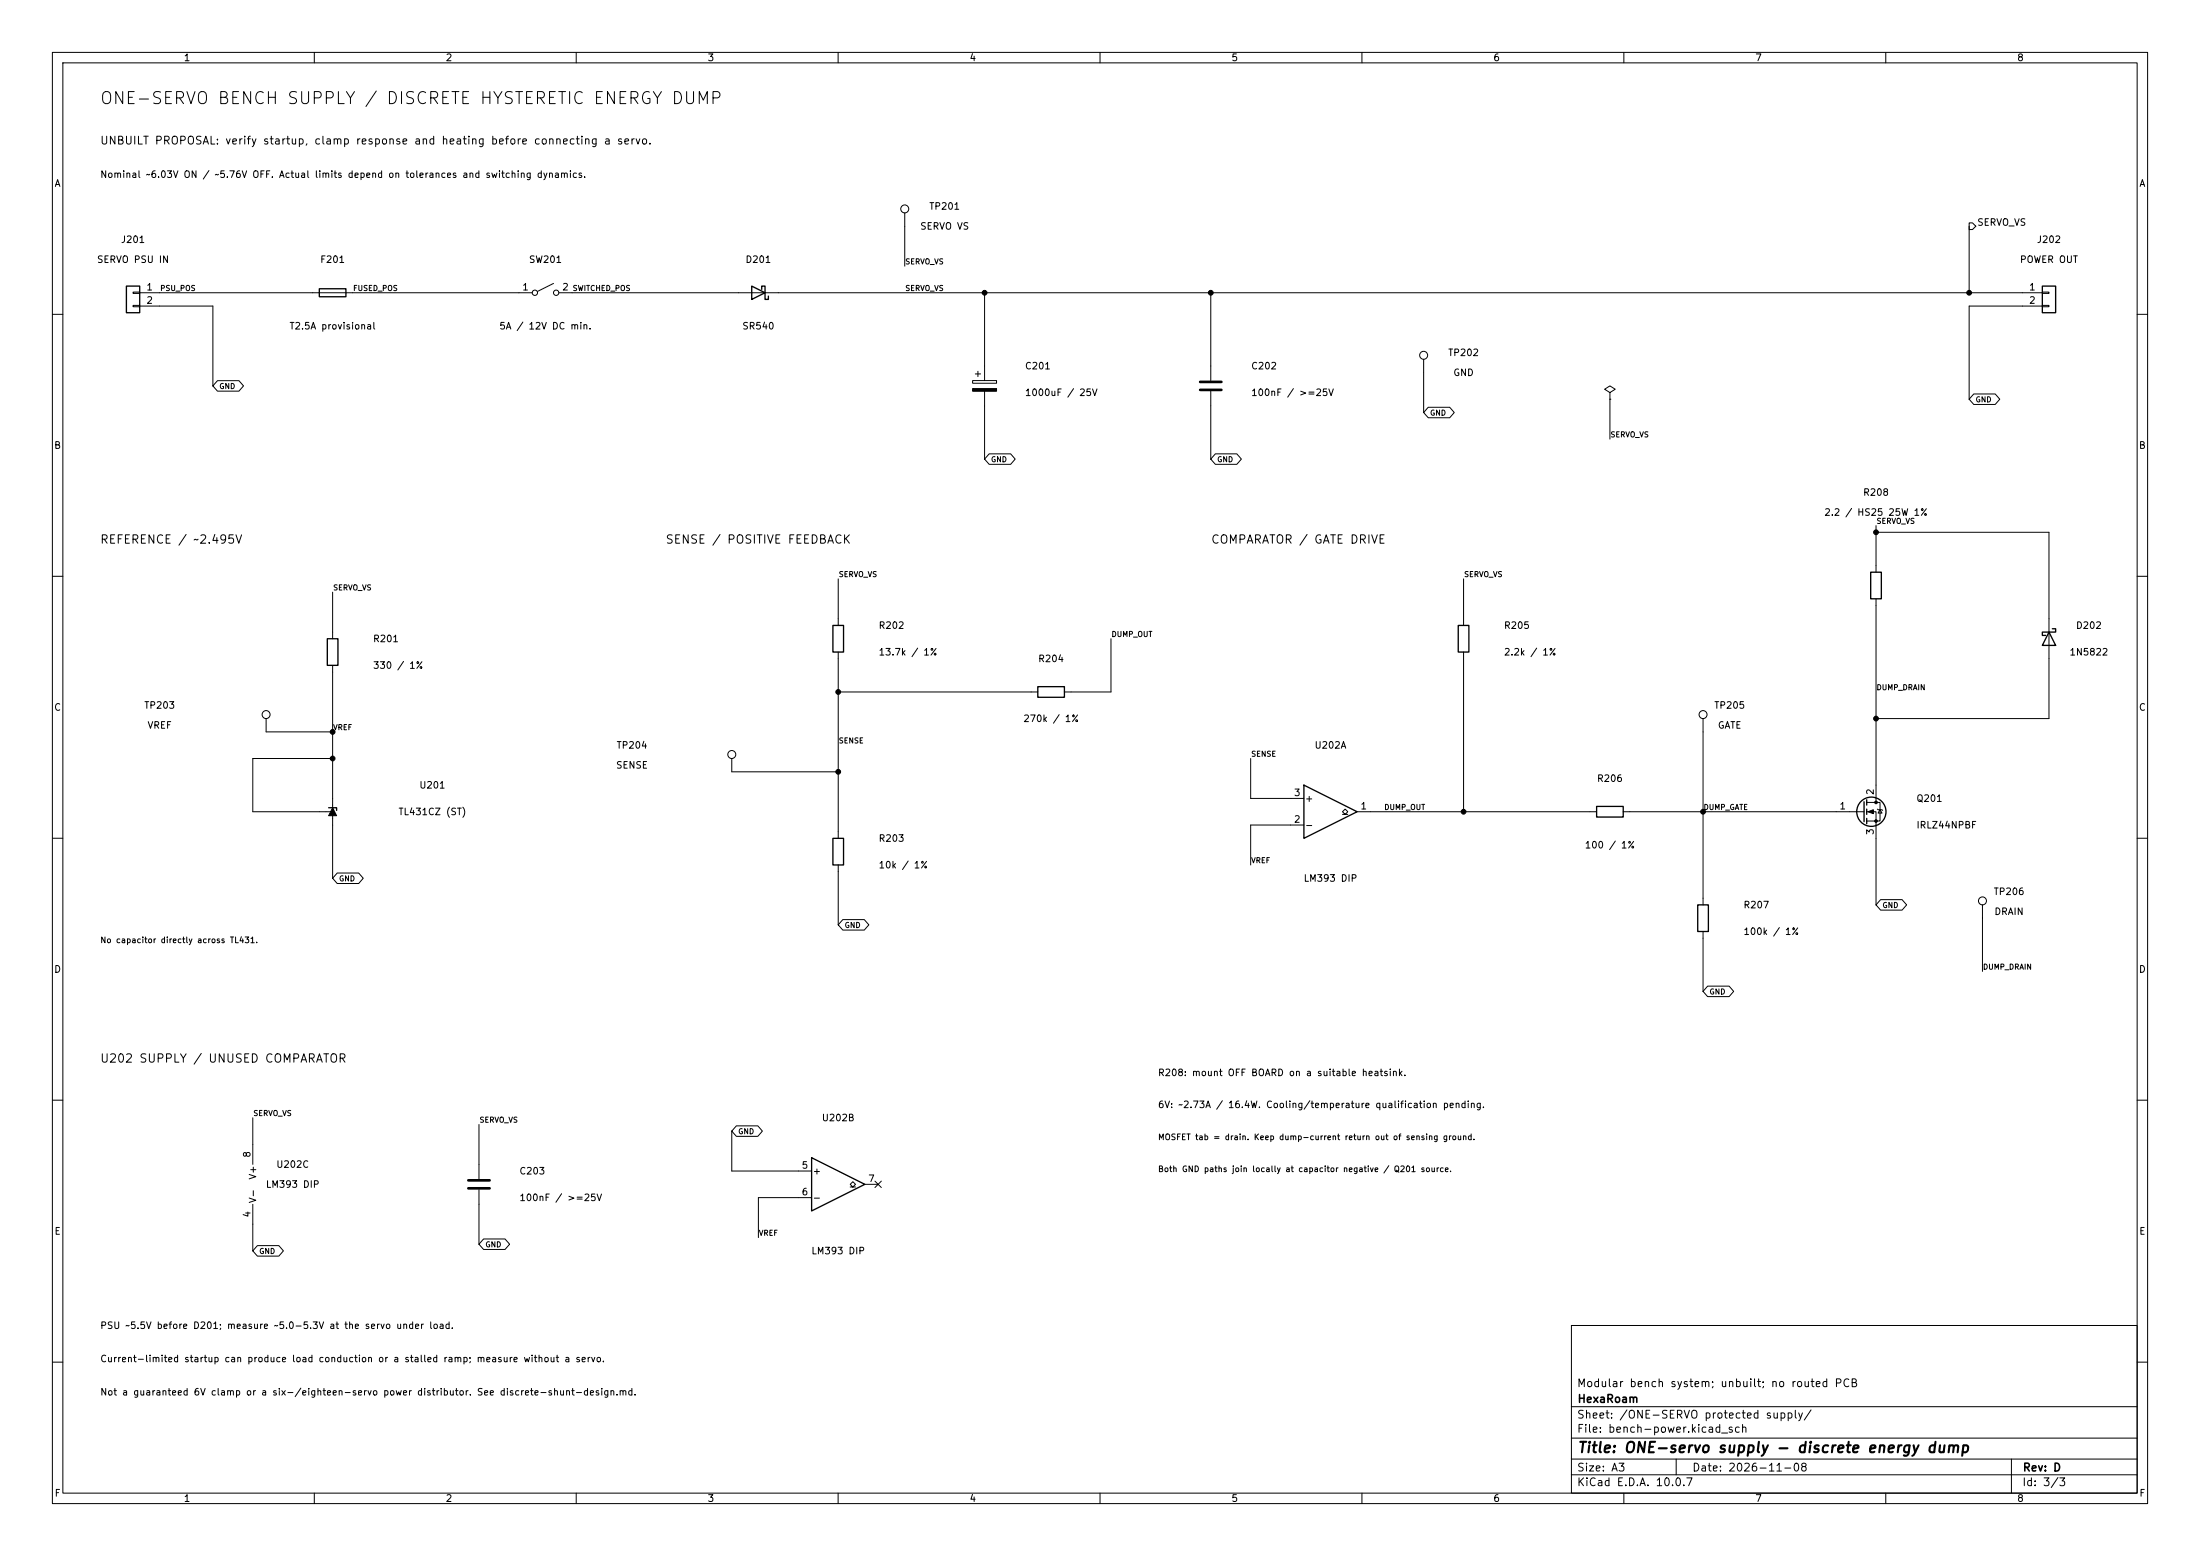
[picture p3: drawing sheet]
<svg xmlns="http://www.w3.org/2000/svg" width="420mm" height="297mm" viewBox="0 0 420 297" stroke-linecap="round" stroke-linejoin="round" font-family="sans-serif">
<g fill="none" stroke="#000" stroke-width=".19">
<path d="M10 10h400v277h-400zM12 12h396v273h-396zM60 10v2M110 10v2M160 10v2M210 10v2M260 10v2M310 10v2M360 10v2M25.4 55.8h1.3v.2h-1.3zM25.4 58.3h1.3v.2h-1.3zM26.7 55.9h74.9"/>
<path d="M26.7 58.4h13.9v15.3M105.7 54.1l-3.1 1.5M106.7 55.9h283.2M172.7 40.6v10.2M188 55.9v16.7M231.1 55.9v16.7M375.9 42.5h.7l.6 .7-.6 .6h-.7zM375.9 43.2v12.7M389.9 55.8h1.3v.2h-1.3zM389.9 58.3h1.3v.2h-1.3zM389.9 58.4h-14v17.8M10 60h2"/>
<path d="M41.5 72.7h4.1l.9 1-.9 1h-4.1l-.9-1zM185.7 72.6h4.5v.6h-4.5zM186.2 71.4h1M186.7 70.9v1M188 74.7v12.9M231.1 74.7v12.9M271.8 68.6v10.1M272.7 77.7h4.1l.8 1-.8 1h-4.1l-.9-1zM307.3 74.9l1.1-.6-1.1-.6-1 .6 1 .6v1.3M307.3 76.2h.1M307.3 76.2v7.6M376.8 75.2h4.1l.9 1-.9 1h-4.1l-.9-1z"/>
<path d="M408 60h2M188.8 86.6h4.1l.9 1-.9 1h-4.1l-.8-1zM232 86.6h4.1l.9 1-.9 1h-4.1l-.9-1zM10 110h2M63.5 113v8.9M160 110.5v8.9M279.4 110.5v8.9M358.1 101.6h33.1v35.6h-33.1M358.1 100.3v8.9M358.1 114.3v38.9M408 110h2M50.8 137.2v2.5h12.7"/>
<path d="M63.5 127v40.6M160 124.5v35.5M160 132.1h38.1M212.1 121.9v10.2h-8.9M279.4 124.5v30.4M325.1 137.2v35.5M10 160h2M63.5 144.8h-15.2v10.1h15.2M139.7 144.8v2.5h20.3M238.8 144.8v7.6h10.1M248.9 157.5h-10.1v7.6M256.3 155.4h.5l-.5-.5 .5-.5 .5 .5-.5 .5h.5"/>
<path d="M259.1 154.9h45.7M309.9 154.9h46M356.4 153.2h2.5v3.5h-2.5M356.4 154.9h1.7v17.8M358.4 154.4l1 .3M358.9 154.6l.4 .6h-.8zM408 160h2M64.4 166.6h4.1l.8 1-.8 1h-4.1l-.9-1zM160 165.1v11.4M160.9 175.5h4.1l.9 1-.9 1h-4.1l-.9-1zM325.1 177.8v11.4M359 171.7h4.1l.9 1-.9 1h-4.1l-.9-1z"/>
<path d="M378.5 172.7v12.7M326 188.2h4.1l.9 1-.9 1h-4.1l-.9-1zM10 210h2M48.3 213.4v8.8M91.4 214.6v10.4M139.7 215.9v7.6h15.2M140.6 214.9h4.1l.8 1-.8 1h-4.1l-.9-1zM408 210h2M48.3 229.9v8.9M49.1 237.8h4.1l.9 1-.9 1h-4.1l-.8-1zM91.4 227.1v10.4M92.3 236.5h4.1l.9 1-.9 1h-4.1l-.9-1z"/>
<path d="M154.9 228.6h-10.1v7.6M162.3 226.6h.5l-.5-.5 .5-.5 .5 .5-.5 .5h.5M165.1 226.1h2.5M167 225.5l1.2 1.2M168.2 225.5l-1.2 1.2M300 253h108v32h-108zM10 260h2M300 278.5h108M300 274.5h108M300 268.5h108M320 278.5v3M384 278.5v6.5"/>
<path d="M408 260h2M60 285v2M110 285v2M160 285v2M210 285v2M260 285v2M300 281.5h108M310 285v2M360 285v2"/>
<circle cx="172.7" cy="39.9" r=".76"/>
<circle cx="102.1" cy="55.9" r=".51"/>
<circle cx="106.2" cy="55.9" r=".51"/>
<circle cx="271.8" cy="67.8" r=".76"/>
<circle cx="50.8" cy="136.4" r=".76"/>
<circle cx="325.1" cy="136.4" r=".76"/>
<circle cx="139.7" cy="144" r=".76"/>
<circle cx="378.5" cy="172" r=".76"/>
</g>
<g fill="none" stroke="#000" stroke-width=".25">
<path d="M24.1 54.6h2.6v5.1h-2.6zM61 55.1h5v1.5h-5zM143.5 54.6l2.5 1.3-2.5 1.3zM145.4 55.2v-.6h.6v2.6h.7v-.7M389.9 54.6h2.5v5.1h-2.5zM159 119.4h2v5.1h-2zM278.4 119.4h2v5.1h-2zM357.1 109.2h2.1v5.1h-2.1zM62.5 121.9h2v5.1h-2zM198.1 131.1h5.1v2h-5.1zM391.2 120.7l1.2 2.5h-2.5zM391.8 120h.6v.7h-2.5v.6h.6"/>
<path d="M62.7 154.2h1.6v.5M248.9 149.9l10.2 5-10.2 5.1zM304.8 153.9h5.1v2.1h-5.1zM355.9 153v3.8M356.4 152.7v1M356.4 154.4v1M356.4 156.2v1M159 160h2v5.1h-2zM324.1 172.7h2v5.1h-2zM154.9 221l10.2 5.1-10.2 5z"/>
<circle cx="357.3" cy="154.9" r="2.79"/>
</g>
<g fill="#000" stroke="#000" stroke-width=".19">
<path d="M185.7 74.2h4.5v.5h-4.5zM63.5 154.2l.8 1.5h-1.6zM356.6 154.9l1-.3v.7z"/>
<circle cx="188" cy="55.9" r=".46"/>
<circle cx="231.1" cy="55.9" r=".46"/>
<circle cx="375.9" cy="55.9" r=".46"/>
<circle cx="358.1" cy="101.6" r=".46"/>
<circle cx="63.5" cy="139.7" r=".46"/>
<circle cx="160" cy="132.1" r=".46"/>
<circle cx="358.1" cy="137.2" r=".46"/>
<circle cx="63.5" cy="144.8" r=".46"/>
<circle cx="160" cy="147.3" r=".46"/>
<circle cx="279.4" cy="154.9" r=".46"/>
<circle cx="325.1" cy="154.9" r=".46"/>
<circle cx="358.1" cy="153.2" r=".25"/>
<circle cx="358.1" cy="156.7" r=".25"/>
</g>
<path d="M229.1 72.9h4.1M229.1 74.4h4.1M89.4 225.3h4.1M89.4 226.8h4.1" fill="none" stroke="#000" stroke-width=".51"/>
<text font-size="2.3" x="18.9" y="20.5">ONE-SERVO BENCH SUPPLY / DISCRETE HYSTERETIC ENERGY DUMP</text>
<text font-size="2" x="301" y="277.8">Title: ONE-servo supply - discrete energy dump</text>
<g font-size="1.6">
<text x="19" y="104.2">REFERENCE / ~2.495V</text>
<text x="126.9" y="104.2">SENSE / POSITIVE FEEDBACK</text>
<text x="231.1" y="104.2">COMPARATOR / GATE DRIVE</text>
<text x="19" y="203.2">U202 SUPPLY / UNUSED COMPARATOR</text>
</g>
<g font-size="1.5">
<text x="19" y="28">UNBUILT PROPOSAL: verify startup, clamp response and heating before connecting a servo.</text>
<text x="300.9" y="265.1">Modular bench system; unbuilt; no routed PCB</text>
<text x="301" y="268.1">HexaRoam</text>
<text x="300.9" y="273.8">File: bench-power.kicad_sch</text>
<text x="300.9" y="271.1">Sheet: /ONE-SERVO protected supply/</text>
<text x="300.9" y="281.2">Size: A3</text>
<text x="322.9" y="281.2">Date: 2026-11-08</text>
<text x="386" y="281.2">Rev: D</text>
<text x="300.9" y="284">KiCad E.D.A. 10.0.7</text>
<text x="385.9" y="284">Id: 3/3</text>
</g>
<g font-size="1.3">
<text x="35" y="12">1</text>
<text x="85" y="12">2</text>
<text x="135" y="12">3</text>
<text x="185" y="12">4</text>
<text x="235" y="12">5</text>
<text x="285" y="12">6</text>
<text x="335" y="12">7</text>
<text x="385" y="12">8</text>
<text x="10.3" y="36">A</text>
<text x="19" y="34.3">Nominal ~6.03V ON / ~5.76V OFF. Actual limits depend on tolerances and switching dynamics.</text>
<text x="408.3" y="36">A</text>
<text x="177.3" y="40.3">TP201</text>
<text x="23" y="46.7">J201</text>
<text x="175.6" y="44.1">SERVO VS</text>
<text x="377.4" y="43.4">SERVO_VS</text>
<text x="388.7" y="46.7">J202</text>
<text x="18.4" y="50.5">SERVO PSU IN</text>
<text x="61" y="50.5">F201</text>
<text x="100.9" y="50.5">SW201</text>
<text x="142.2" y="50.5">D201</text>
<text x="385.5" y="50.5">POWER OUT</text>
<text x="27.8" y="55.7">1</text>
<text x="27.8" y="58.3">2</text>
<text x="99.6" y="55.7">1</text>
<text x="107.2" y="55.7">2</text>
<text x="387.3" y="55.7">1</text>
<text x="387.3" y="58.3">2</text>
<text x="55.1" y="63.2">T2.5A provisional</text>
<text x="95.2" y="63.2">5A / 12V DC min.</text>
<text x="141.6" y="63.2">SR540</text>
<text x="195.6" y="70.8">C201</text>
<text x="238.7" y="70.8">C202</text>
<text x="276.3" y="68.3">TP202</text>
<text x="195.6" y="75.9">1000uF / 25V</text>
<text x="238.7" y="75.9">100nF / &gt;=25V</text>
<text x="277.3" y="72.1">GND</text>
<text x="10.2" y="86">B</text>
<text x="408.2" y="86">B</text>
<text x="355.6" y="94.9">R208</text>
<text x="348.2" y="98.8">2.2 / HS25 25W 1%</text>
<text x="71.1" y="122.9">R201</text>
<text x="167.6" y="120.3">R202</text>
<text x="167.6" y="125.4">13.7k / 1%</text>
<text x="287" y="120.3">R205</text>
<text x="287" y="125.4">2.2k / 1%</text>
<text x="395" y="125.4">1N5822</text>
<text x="396.2" y="120.3">D202</text>
<text x="71.1" y="128">330 / 1%</text>
<text x="198.1" y="126.7">R204</text>
<text x="10.2" y="136">C</text>
<text x="27.4" y="135.6">TP203</text>
<text x="327.1" y="135.6">TP205</text>
<text x="408.2" y="136">C</text>
<text x="28.1" y="139.4">VREF</text>
<text x="117.6" y="143.2">TP204</text>
<text x="195.2" y="138.1">270k / 1%</text>
<text x="250.8" y="143.2">U202A</text>
<text x="327.8" y="139.4">GATE</text>
<text x="117.5" y="147">SENSE</text>
<text x="304.8" y="149.6">R206</text>
<text x="76" y="155.9">TL431CZ (ST)</text>
<text x="79.9" y="150.8">U201</text>
<text x="246.9" y="152.3">3</text>
<text x="249" y="153.4">+</text>
<text x="259.6" y="154.8">1</text>
<text x="351.1" y="154.8">1</text>
<text x="358" y="151.9" transform="rotate(-90 358 151.9)">2</text>
<text x="365.7" y="153.4">Q201</text>
<text x="167.6" y="161">R203</text>
<text x="246.9" y="157.3">2</text>
<text x="249" y="158.4">-</text>
<text x="358" y="159.5" transform="rotate(-90 358 159.5)">3</text>
<text x="365.7" y="158.4">IRLZ44NPBF</text>
<text x="167.6" y="166.1">10k / 1%</text>
<text x="302.4" y="162.3">100 / 1%</text>
<text x="248.8" y="168.6">LM393 DIP</text>
<text x="332.7" y="173.7">R207</text>
<text x="380.5" y="171.1">TP206</text>
<text x="332.7" y="178.8">100k / 1%</text>
<text x="380.6" y="175">DRAIN</text>
<text x="10.2" y="186">D</text>
<text x="408.2" y="186">D</text>
<text x="221" y="205.7">R208: mount OFF BOARD on a suitable heatsink.</text>
<text x="156.8" y="214.3">U202B</text>
<text x="221" y="211.8">6V: ~2.73A / 16.4W. Cooling/temperature qualification pending.</text>
<text x="48.1" y="221.1" transform="rotate(-90 48.1 221.1)">8</text>
<text x="49.2" y="225.3" transform="rotate(-90 49.2 225.3)">V+</text>
<text x="50.6" y="227">LM393 DIP</text>
<text x="52.6" y="223.2">U202C</text>
<text x="99" y="224.5">C203</text>
<text x="152.9" y="223.4">5</text>
<text x="155" y="224.5">+</text>
<text x="165.6" y="225.9">7</text>
<text x="48.1" y="232.5" transform="rotate(-90 48.1 232.5)">4</text>
<text x="49.2" y="229.8" transform="rotate(-90 49.2 229.8)">V-</text>
<text x="99" y="229.6">100nF / &gt;=25V</text>
<text x="152.9" y="228.5">6</text>
<text x="155" y="229.6">-</text>
<text x="10.3" y="236">E</text>
<text x="154.8" y="239.7">LM393 DIP</text>
<text x="408.3" y="236">E</text>
<text x="19" y="254">PSU ~5.5V before D201; measure ~5.0-5.3V at the servo under load.</text>
<text x="19" y="260.3">Current-limited startup can produce load conduction or a stalled ramp; measure without a servo.</text>
<text x="19" y="266.7">Not a guaranteed 6V clamp or a six-/eighteen-servo power distributor. See discrete-shunt-design.md.</text>
<text x="10.3" y="286">F</text>
<text x="35" y="287">1</text>
<text x="85" y="287">2</text>
<text x="135" y="287">3</text>
<text x="185" y="287">4</text>
<text x="235" y="287">5</text>
<text x="285" y="287">6</text>
<text x="335" y="287">7</text>
<text x="385" y="287">8</text>
<text x="408.3" y="286">F</text>
</g>
<g font-size="1.1">
<text x="19" y="180.3">No capacitor directly across TL431.</text>
<text x="221" y="217.9">MOSFET tab = drain. Keep dump-current return out of sensing ground.</text>
<text x="221" y="224">Both GND paths join locally at capacitor negative / Q201 source.</text>
</g>
<g font-size="1">
<text x="172.7" y="50.7">SERVO_VS</text>
<text x="30.5" y="55.8">PSU_POS</text>
<text x="67.3" y="55.8">FUSED_POS</text>
<text x="109.2" y="55.8">SWITCHED_POS</text>
<text x="172.7" y="55.8">SERVO_VS</text>
<text x="41.8" y="74.5">GND</text>
<text x="377" y="77">GND</text>
<text x="272.9" y="79.6">GND</text>
<text x="307.3" y="83.7">SERVO_VS</text>
<text x="189.1" y="88.5">GND</text>
<text x="232.3" y="88.5">GND</text>
<text x="358.1" y="100.2">SERVO_VS</text>
<text x="63.5" y="112.9">SERVO_VS</text>
<text x="160" y="110.4">SERVO_VS</text>
<text x="279.4" y="110.4">SERVO_VS</text>
<text x="212.1" y="121.8">DUMP_OUT</text>
<text x="358.1" y="132">DUMP_DRAIN</text>
<text x="63.5" y="139.6">VREF</text>
<text x="160" y="142.1">SENSE</text>
<text x="238.8" y="144.7">SENSE</text>
<text x="264.2" y="154.8">DUMP_OUT</text>
<text x="325.1" y="154.8">DUMP_GATE</text>
<text x="238.8" y="165">VREF</text>
<text x="64.6" y="168.5">GND</text>
<text x="359.3" y="173.5">GND</text>
<text x="161.1" y="177.4">GND</text>
<text x="378.5" y="185.3">DUMP_DRAIN</text>
<text x="326.2" y="190.1">GND</text>
<text x="48.3" y="213.3">SERVO_VS</text>
<text x="91.4" y="214.5">SERVO_VS</text>
<text x="140.8" y="216.7">GND</text>
<text x="49.4" y="239.6">GND</text>
<text x="92.6" y="238.3">GND</text>
<text x="144.8" y="236.1">VREF</text>
</g>
</svg>
